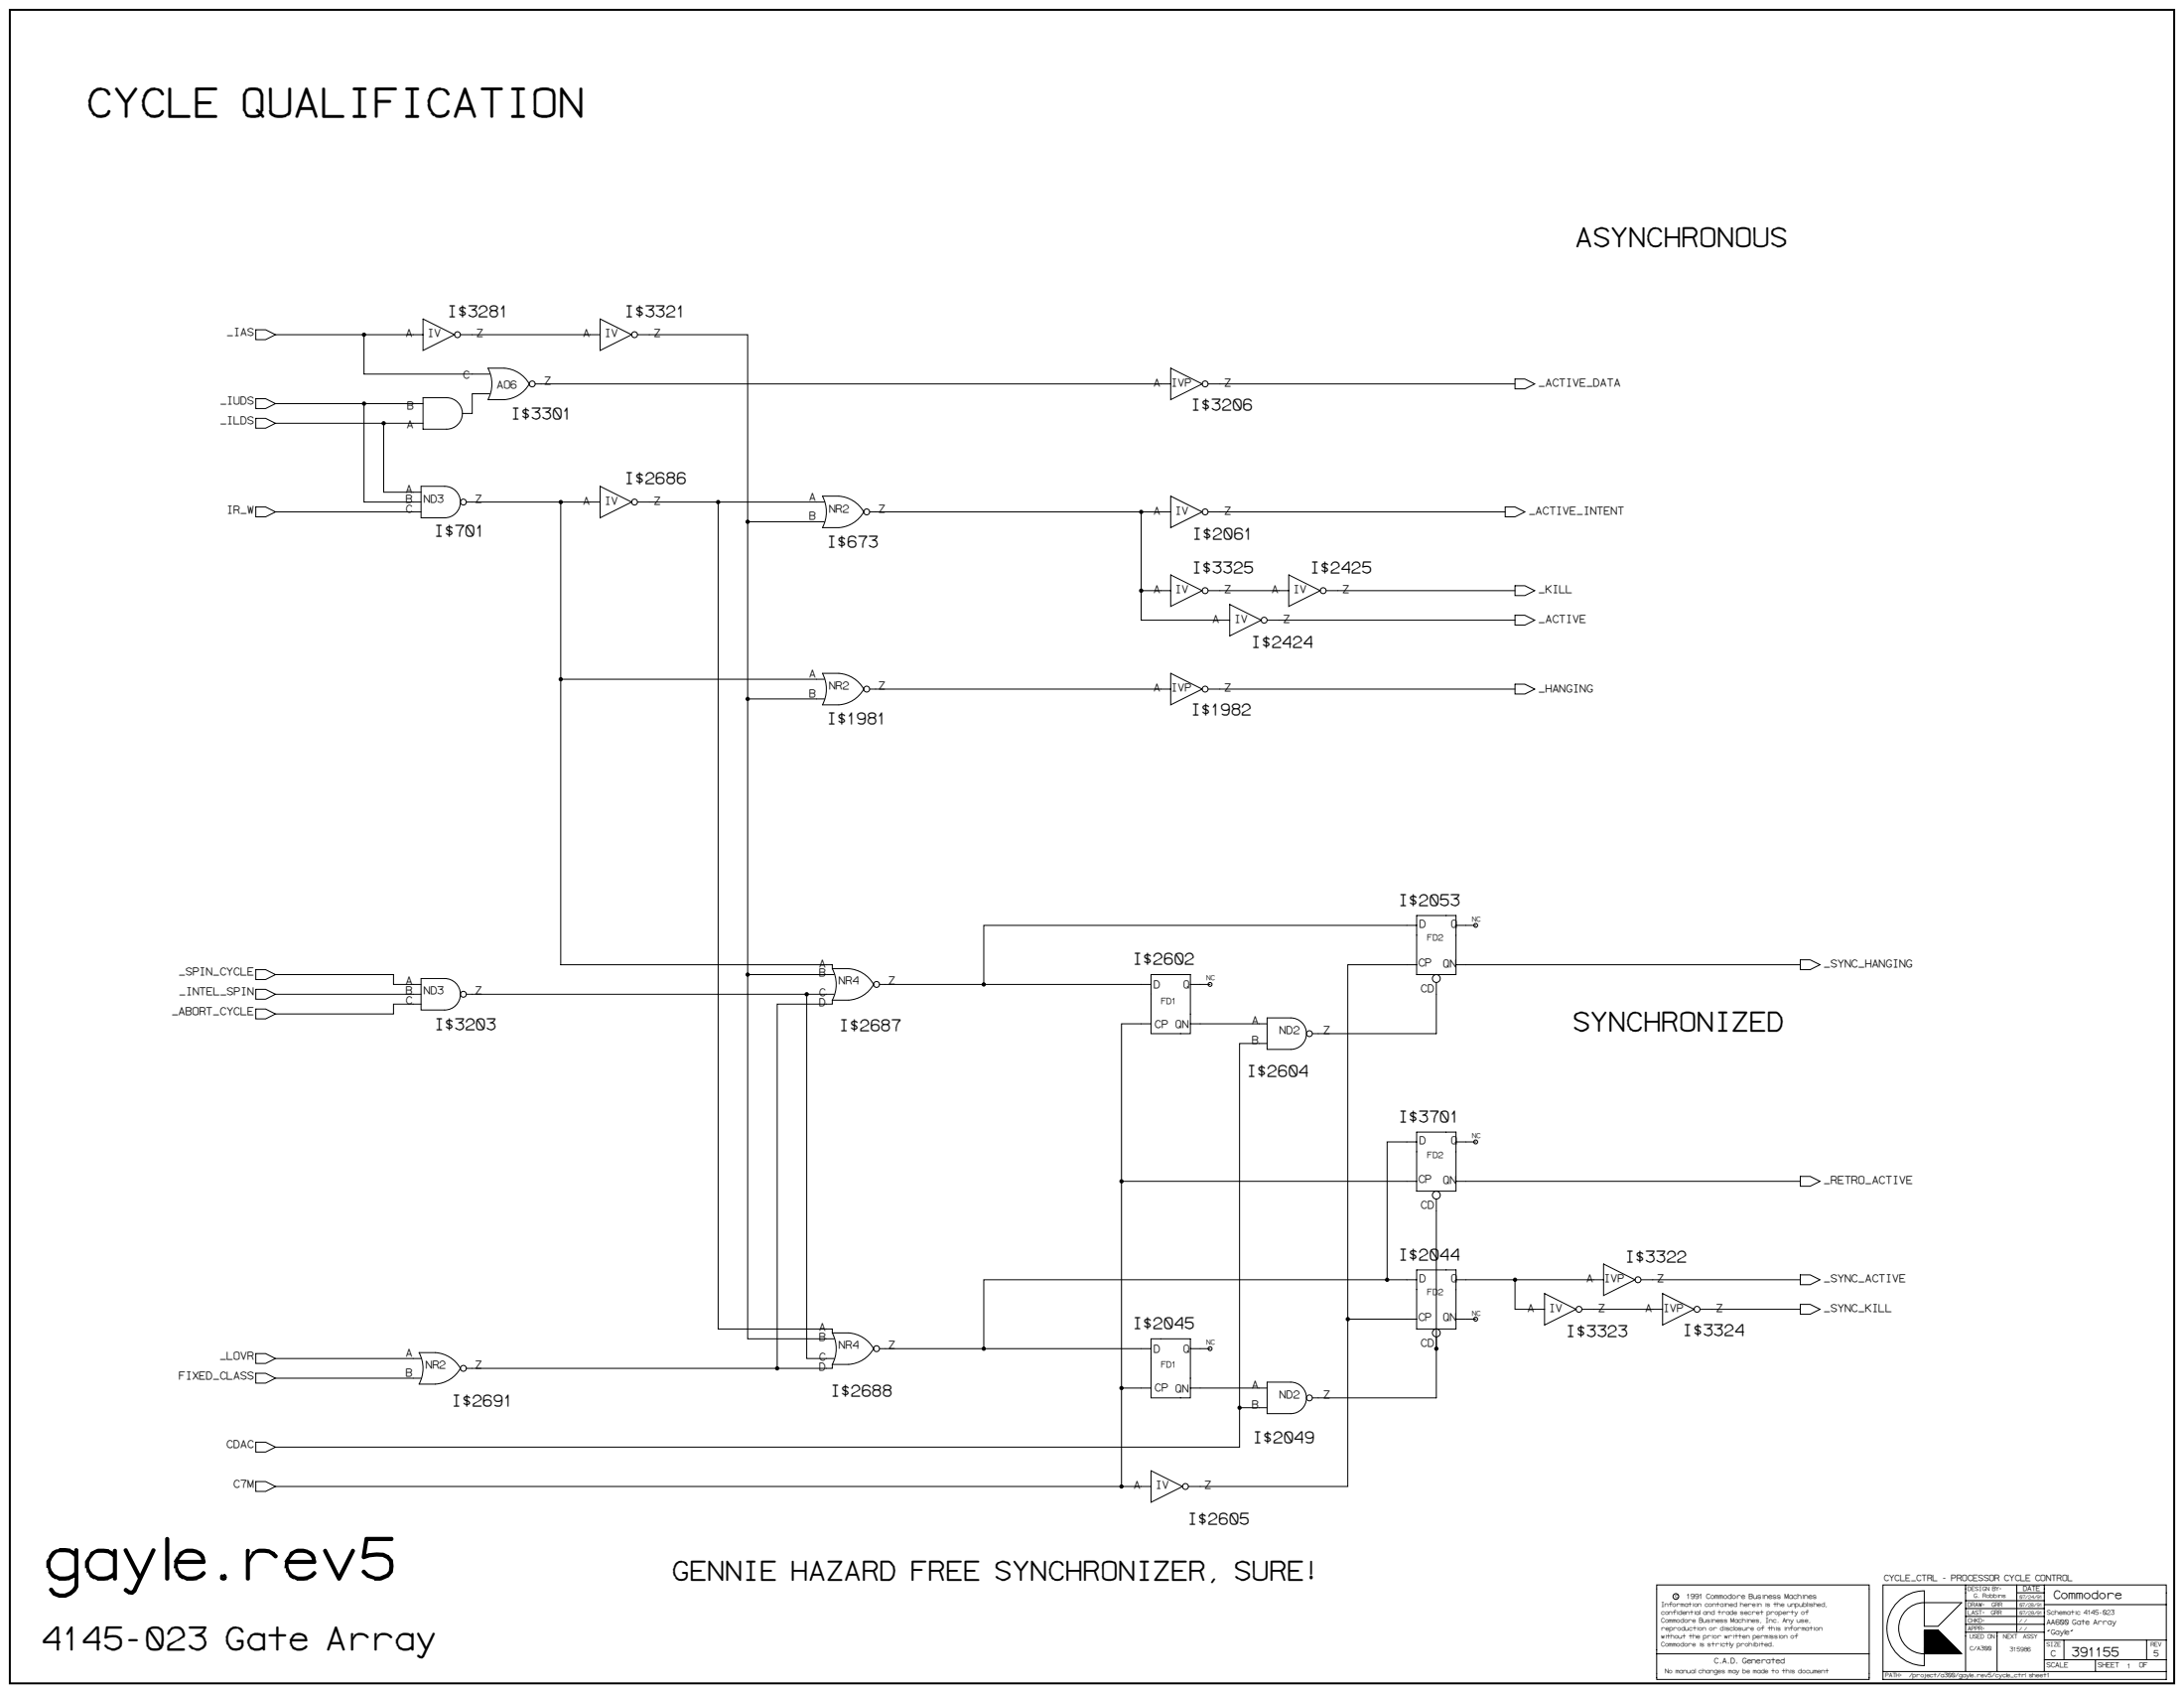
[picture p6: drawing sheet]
<svg xmlns="http://www.w3.org/2000/svg" width="1189mm" height="921mm" viewBox="0 0 1189 921" stroke-linecap="round" stroke-linejoin="round" font-family="sans-serif">
<path d="M5 5h1179v911h-1179z" fill="none" stroke="#fff" stroke-width=".54"/>
<path d="M5 5h1179v911h-1179z" fill="none" stroke="#000" stroke-width="1.1"/>
<g fill="none" stroke="#000" stroke-width=".54">
<path d="M139 179h6l5 3-5 3h-6zM230 174l17 8-17 9zM327 174l17 8-17 9zM150 182h80M198 182v22h69M251 182h76M347 182h60v546h47M139 217h6l5 3-5 2h-6zM150 220h80M198 220v53h31M230 216h13a9 9 0 0 1 9 9 9 9 0 0 1-9 9h-13zM266 200h9a17 17 0 0 1 13 9 17 17 0 0 1-13 8h-9a18 18 0 0 0 0-17z"/>
<path d="M267 214h-10v11h-5M291 209h346M637 200l17 9-17 8zM658 209h167M825 206h5l5 3-5 3h-5zM139 228h6l5 2-5 3h-6zM150 230h80M209 230v38h20M139 276h6l5 3-5 2h-6zM150 279h79M229 265h13a9 9 0 0 1 9 8 9 9 0 0 1-9 9h-13zM254 273h51"/>
<path d="M327 273h-22v252h148v2M327 265l17 8-17 9zM347 273h44M448 270h9a17 17 0 0 1 13 9 17 17 0 0 1-13 8h-9a18 18 0 0 0 0-17zM449 273h-58v450h62v2M473 279h164M621 279v58h48M637 270l17 9-17 8zM658 279h161M819 276h6l5 3-5 2h-6zM407 284h42M637 313l17 8-17 9z"/>
<path d="M702 313l17 8-17 9zM825 319h5l5 2-5 3h-5zM621 321h16M658 321h44M669 329l18 8-18 9zM690 337h135M722 321h103M825 335h5l5 2-5 3h-5zM305 370h144M448 366h9a17 17 0 0 1 13 9 17 17 0 0 1-13 8h-9a18 18 0 0 0 0-17zM473 375h164M637 366l17 9-17 8z"/>
<path d="M658 375h167M825 372h5l5 3-5 3h-5zM407 380h42M771 498h22v32h-22zM771 503h-235v33M793 503h10M139 538h6l5 3-5 3h-6zM139 528h6l5 2-5 3h-6zM150 530h64v6h15M229 532h13a9 9 0 0 1 9 9 9 9 0 0 1-9 9h-13zM407 530h47M453 527a18 18 0 0 1 0 17"/>
<path d="M453 527h9a17 17 0 0 1 14 9 17 17 0 0 1-14 8h-9M479 536h148M627 530h21v32h-21zM648 536h11M771 525h-37v284h-87M782 535v27h-68M793 525h187M980 522h5l6 3-6 3h-5zM139 549h6l5 3-5 2h-6zM150 541h79M229 546h-15v6h-64M254 541h200"/>
<path d="M439 541v198h15M453 544v2h-30v198M627 557h-17v86M648 557h42M690 554h13a9 9 0 0 1 8 8 9 9 0 0 1-8 9h-13zM690 568h-15v219h-525M771 616h22v32h-22zM771 621h-16v75M793 621h10M610 643v166h17M610 643h161M782 652v109h-68"/>
<path d="M793 643h187M980 640h5l6 3-6 2h-5zM755 696h-219v38h-57M755 696h16M771 691h22v32h-22zM793 696h80M825 696v16h16M873 688l17 8-17 9zM893 696h87M980 694h5l6 2-6 3h-5zM734 718h37M793 718h10"/>
<path d="M841 704l17 8-17 9zM861 712h44M905 704l17 8-17 9zM925 712h55M980 710h5l6 2-6 3h-5zM139 736h6l5 3-5 3h-6zM150 739h79M228 736h9a17 17 0 0 1 14 8 17 17 0 0 1-14 9h-9a18 18 0 0 0 0-17zM453 725a18 18 0 0 1 0 17M453 725h9a17 17 0 0 1 14 9 17 17 0 0 1-14 8h-9M536 734h91M627 728h21v33h-21z"/>
<path d="M648 734h11M139 747h6l5 3-5 3h-6zM150 750h79M453 742v2h-199M610 755h17M648 755h42M690 752h13a9 9 0 0 1 8 9 9 9 0 0 1-8 8h-13zM675 766h15M139 785h6l5 2-5 3h-6zM139 806h6l5 3-5 2h-6zM150 809h460M627 800l17 9-17 8z"/>
<path d="M1033 871a20 20 0 0 0-4 23 20 20 0 0 0 18 12v-19h8l13 13h-21a14 14 0 0 1-13-14 14 14 0 0 1 13-14h21l-13 13h-8v-19a20 20 0 0 0-14 5zM1070 862v47M1070 879h43M1070 875h43M1070 871h43M1098 862v26M1098 867h15M1113 862v47M1113 873h66M902 900v14h115v-52h-115v38h115M1047 892h14M1047 888h9"/>
<path d="M1047 889h10M1047 890h11M1047 891h12M1047 893h14M1047 894h15M1047 896h17M1047 897h18M1047 898h19M1047 899h20M1047 887h9M1047 892h13M1047 895h16"/>
<path d="M1047 887h8M1047 897h19M1047 900h21M1070 888h43M1070 884h43M1087 888v21M1113 892h66M1124 892v11M1169 892v11M1025 909v5h154v-52h-154v47h154M1113 903h66M1141 903v6"/>
<circle cx="198" cy="182" r=".9"/>
<circle cx="249" cy="182" r="1.6"/>
<circle cx="345" cy="182" r="1.6"/>
<circle cx="198" cy="220" r=".9"/>
<circle cx="290" cy="209" r="1.6"/>
<circle cx="656" cy="209" r="1.6"/>
<circle cx="209" cy="230" r=".9"/>
<circle cx="252" cy="273" r="1.6"/>
<circle cx="305" cy="273" r=".9"/>
<circle cx="345" cy="273" r="1.6"/>
<circle cx="391" cy="273" r=".9"/>
<circle cx="472" cy="279" r="1.6"/>
<circle cx="621" cy="279" r=".9"/>
<circle cx="656" cy="279" r="1.6"/>
<circle cx="407" cy="284" r=".9"/>
<circle cx="621" cy="321" r=".9"/>
<circle cx="656" cy="321" r="1.6"/>
<circle cx="688" cy="337" r="1.6"/>
<circle cx="720" cy="321" r="1.6"/>
<circle cx="305" cy="370" r=".9"/>
<circle cx="472" cy="375" r="1.6"/>
<circle cx="656" cy="375" r="1.6"/>
<circle cx="407" cy="380" r=".9"/>
<circle cx="803" cy="503" r="1.1"/>
<circle cx="407" cy="530" r=".9"/>
<circle cx="477" cy="536" r="1.6"/>
<circle cx="536" cy="536" r=".9"/>
<circle cx="659" cy="536" r="1.1"/>
<circle cx="782" cy="532" r="2.1"/>
<circle cx="252" cy="541" r="1.6"/>
<circle cx="439" cy="541" r=".9"/>
<circle cx="713" cy="562" r="1.6"/>
<circle cx="803" cy="621" r="1.1"/>
<circle cx="610" cy="643" r=".9"/>
<circle cx="782" cy="650" r="2.1"/>
<circle cx="755" cy="696" r=".9"/>
<circle cx="825" cy="696" r=".9"/>
<circle cx="892" cy="696" r="1.6"/>
<circle cx="734" cy="718" r=".9"/>
<circle cx="803" cy="718" r="1.1"/>
<circle cx="860" cy="712" r="1.6"/>
<circle cx="924" cy="712" r="1.6"/>
<circle cx="477" cy="734" r="1.6"/>
<circle cx="536" cy="734" r=".9"/>
<circle cx="659" cy="734" r="1.1"/>
<circle cx="782" cy="725" r="2.1"/>
<circle cx="782" cy="734" r=".9"/>
<circle cx="252" cy="744" r="1.6"/>
<circle cx="423" cy="744" r=".9"/>
<circle cx="610" cy="755" r=".9"/>
<circle cx="675" cy="766" r=".9"/>
<circle cx="713" cy="761" r="1.6"/>
<circle cx="610" cy="809" r=".9"/>
<circle cx="645" cy="809" r="1.6"/>
<circle cx="912" cy="869" r="1.6"/>
</g>
<g fill="#000">
<circle cx="198" cy="182" r=".9"/>
<circle cx="198" cy="220" r=".9"/>
<circle cx="209" cy="230" r=".9"/>
<circle cx="305" cy="273" r=".9"/>
<circle cx="391" cy="273" r=".9"/>
<circle cx="621" cy="279" r=".9"/>
<circle cx="407" cy="284" r=".9"/>
<circle cx="621" cy="321" r=".9"/>
<circle cx="305" cy="370" r=".9"/>
<circle cx="407" cy="380" r=".9"/>
<circle cx="407" cy="530" r=".9"/>
<circle cx="536" cy="536" r=".9"/>
<circle cx="439" cy="541" r=".9"/>
<circle cx="610" cy="643" r=".9"/>
<circle cx="755" cy="696" r=".9"/>
<circle cx="825" cy="696" r=".9"/>
<circle cx="734" cy="718" r=".9"/>
<circle cx="536" cy="734" r=".9"/>
<circle cx="782" cy="734" r=".9"/>
<circle cx="423" cy="744" r=".9"/>
<circle cx="610" cy="755" r=".9"/>
<circle cx="675" cy="766" r=".9"/>
<circle cx="610" cy="809" r=".9"/>
</g>
<text font-size="32.1" x="22" y="859">gayle.rev5</text>
<text font-size="22.3" x="46" y="63">CYCLE QUALIFICATION</text>
<text font-size="17.9" x="22" y="897">4145-023 Gate Array</text>
<g font-size="14.9">
<text x="857" y="134">ASYNCHRONOUS</text>
<text x="855" y="561">SYNCHRONIZED</text>
<text x="365" y="860">GENNIE HAZARD FREE SYNCHRONIZER, SURE!</text>
</g>
<g font-size="8.9">
<text x="243" y="172">I$3281</text>
<text x="340" y="172">I$3321</text>
<text x="278" y="228">I$3301</text>
<text x="648" y="223">I$3206</text>
<text x="340" y="263">I$2686</text>
<text x="236" y="292">I$701</text>
<text x="649" y="293">I$2061</text>
<text x="450" y="298">I$673</text>
<text x="648" y="312">I$3325</text>
<text x="713" y="312">I$2425</text>
<text x="681" y="352">I$2424</text>
<text x="648" y="389">I$1982</text>
<text x="450" y="394">I$1981</text>
<text x="761" y="493">I$2053</text>
<text x="616" y="525">I$2602</text>
<text x="236" y="560">I$3203</text>
<text x="456" y="561">I$2687</text>
<text x="678" y="586">I$2604</text>
<text x="761" y="610">I$3701</text>
<text x="761" y="685">I$2044</text>
<text x="884" y="687">I$3322</text>
<text x="616" y="723">I$2045</text>
<text x="852" y="727">I$3323</text>
<text x="916" y="727">I$3324</text>
<text x="452" y="760">I$2688</text>
<text x="245" y="765">I$2691</text>
<text x="681" y="785">I$2049</text>
<text x="646" y="829">I$2605</text>
</g>
<text font-size="7.1" x="1127" y="901">391155</text>
<text font-size="6.5" x="1117" y="870">Commodore</text>
<g font-size="6">
<text x="123" y="183">_IAS</text>
<text x="221" y="183">A</text>
<text x="232" y="183">IV</text>
<text x="259" y="183">Z</text>
<text x="317" y="183">A</text>
<text x="329" y="183">IV</text>
<text x="356" y="183">Z</text>
<text x="252" y="206">C</text>
<text x="296" y="209">Z</text>
<text x="628" y="210">A</text>
<text x="637" y="210">IVP</text>
<text x="666" y="210">Z</text>
<text x="270" y="211">AO6</text>
<text x="837" y="210">_ACTIVE_DATA</text>
<text x="119" y="220">_IUDS</text>
<text x="221" y="223">B</text>
<text x="119" y="231">_ILDS</text>
<text x="221" y="233">A</text>
<text x="221" y="268">A</text>
<text x="221" y="273">B</text>
<text x="230" y="273">ND3</text>
<text x="258" y="273">Z</text>
<text x="317" y="274">A</text>
<text x="329" y="274">IV</text>
<text x="356" y="274">Z</text>
<text x="440" y="272">A</text>
<text x="123" y="279">IR_W</text>
<text x="221" y="279">C</text>
<text x="451" y="279">NR2</text>
<text x="478" y="279">Z</text>
<text x="628" y="280">A</text>
<text x="639" y="280">IV</text>
<text x="666" y="280">Z</text>
<text x="832" y="280">_ACTIVE_INTENT</text>
<text x="440" y="283">B</text>
<text x="628" y="322">A</text>
<text x="639" y="322">IV</text>
<text x="666" y="322">Z</text>
<text x="692" y="322">A</text>
<text x="704" y="322">IV</text>
<text x="730" y="322">Z</text>
<text x="837" y="323">_KILL</text>
<text x="660" y="338">A</text>
<text x="672" y="338">IV</text>
<text x="698" y="338">Z</text>
<text x="837" y="339">_ACTIVE</text>
<text x="440" y="368">A</text>
<text x="451" y="375">NR2</text>
<text x="478" y="375">Z</text>
<text x="628" y="376">A</text>
<text x="637" y="376">IVP</text>
<text x="666" y="376">Z</text>
<text x="837" y="376">_HANGING</text>
<text x="440" y="379">B</text>
<text x="772" y="505">D</text>
<text x="789" y="505">Q</text>
<text x="446" y="526">A</text>
<text x="772" y="526">CP</text>
<text x="785" y="526">QN</text>
<text x="992" y="526">_SYNC_HANGING</text>
<text x="97" y="531">_SPIN_CYCLE</text>
<text x="446" y="531">B</text>
<text x="221" y="536">A</text>
<text x="456" y="536">NR4</text>
<text x="483" y="536">Z</text>
<text x="628" y="538">D</text>
<text x="644" y="538">Q</text>
<text x="773" y="540">CD</text>
<text x="97" y="541">_INTEL_SPIN</text>
<text x="221" y="541">B</text>
<text x="230" y="541">ND3</text>
<text x="258" y="541">Z</text>
<text x="446" y="542">C</text>
<text x="221" y="546">C</text>
<text x="446" y="547">D</text>
<text x="93" y="552">_ABORT_CYCLE</text>
<text x="681" y="557">A</text>
<text x="628" y="559">CP QN</text>
<text x="696" y="562">ND2</text>
<text x="720" y="562">Z</text>
<text x="681" y="568">B</text>
<text x="772" y="622">D</text>
<text x="789" y="622">Q</text>
<text x="772" y="644">CP</text>
<text x="785" y="644">QN</text>
<text x="993" y="644">_RETRO_ACTIVE</text>
<text x="773" y="658">CD</text>
<text x="772" y="697">D</text>
<text x="789" y="697">Q</text>
<text x="863" y="697">A</text>
<text x="873" y="697">IVP</text>
<text x="902" y="697">Z</text>
<text x="992" y="698">_SYNC_ACTIVE</text>
<text x="831" y="713">A</text>
<text x="843" y="713">IV</text>
<text x="870" y="713">Z</text>
<text x="895" y="713">A</text>
<text x="905" y="713">IVP</text>
<text x="934" y="713">Z</text>
<text x="992" y="714">_SYNC_KILL</text>
<text x="772" y="719">CP</text>
<text x="785" y="719">QN</text>
<text x="446" y="724">A</text>
<text x="446" y="729">B</text>
<text x="456" y="734">NR4</text>
<text x="483" y="734">Z</text>
<text x="628" y="736">D</text>
<text x="644" y="736">Q</text>
<text x="773" y="733">CD</text>
<text x="119" y="740">_LOVR</text>
<text x="221" y="738">A</text>
<text x="446" y="740">C</text>
<text x="221" y="749">B</text>
<text x="231" y="744">NR2</text>
<text x="258" y="744">Z</text>
<text x="446" y="746">D</text>
<text x="97" y="750">FIXED_CLASS</text>
<text x="681" y="755">A</text>
<text x="628" y="757">CP QN</text>
<text x="696" y="761">ND2</text>
<text x="720" y="761">Z</text>
<text x="681" y="766">B</text>
<text x="123" y="788">CDAC</text>
<text x="127" y="809">C7M</text>
<text x="617" y="810">A</text>
<text x="629" y="810">IV</text>
<text x="655" y="810">Z</text>
</g>
<g font-size="4.8">
<text x="777" y="512">FD2</text>
<text x="632" y="546">FD1</text>
<text x="777" y="630">FD2</text>
<text x="777" y="705">FD2</text>
<text x="632" y="744">FD1</text>
<text x="1025" y="860">CYCLE_CTRL - PROCESSOR CYCLE CONTROL</text>
<text x="1116" y="901">C</text>
<text x="1172" y="901">5</text>
</g>
<text font-size="4.2" x="933" y="905">C.A.D. Generated</text>
<g font-size="4">
<text x="1114" y="884">AA600 Gate Array</text>
<text x="1114" y="889">&quot;Gayle&quot;</text>
</g>
<g font-size="3.9">
<text x="801" y="501">NC</text>
<text x="657" y="533">NC</text>
<text x="801" y="619">NC</text>
<text x="801" y="716">NC</text>
<text x="657" y="732">NC</text>
<text x="918" y="870">1991 Commodore Business Machines</text>
<text x="1101" y="866">DATE</text>
<text x="1114" y="907">SCALE</text>
<text x="1142" y="907">SHEET</text>
<text x="1164" y="907">OF</text>
</g>
<g font-size="3.6">
<text x="1114" y="878">Schematic 4145-023</text>
<text x="1158" y="908">1</text>
</g>
<g font-size="3.5">
<text x="912" y="869">c</text>
<text x="904" y="874">Information contained herein is the unpublished,</text>
<text x="904" y="878">confidential and trade secret property of</text>
<text x="904" y="883">Commodore Business Machines, Inc. Any use,</text>
<text x="904" y="887">reproduction or disclosure of this information</text>
<text x="904" y="891">without the prior written permission of</text>
<text x="904" y="896">Commodore is strictly prohibited.</text>
<text x="906" y="911">No manual changes may be made to this document</text>
</g>
<g font-size="3.3">
<text x="1071" y="866">DESIGN BY:</text>
<text x="1074" y="869">G. Robbins</text>
<text x="1071" y="874">DRAW:</text>
<text x="1084" y="874">GRR</text>
<text x="1071" y="878">LAST:</text>
<text x="1084" y="878">GRR</text>
<text x="1071" y="883">CHKD:</text>
<text x="1071" y="887">APPR:</text>
<text x="1072" y="891">USED ON</text>
<text x="1090" y="891">NEXT</text>
<text x="1101" y="891">ASSY</text>
<text x="1072" y="898">C/A300</text>
<text x="1094" y="899">315986</text>
<text x="1114" y="896">SIZE</text>
<text x="1171" y="896">REV</text>
<text x="1026" y="913">PATH:</text>
<text x="1039" y="913">/project/a300/gayle.rev5/cycle_ctrl sheet1</text>
</g>
<g font-size="2.7">
<text x="1099" y="870">07/24/91</text>
<text x="1099" y="874">07/28/91</text>
<text x="1099" y="878">07/28/91</text>
<text x="1099" y="887">/ /</text>
<text x="1099" y="883">/ /</text>
</g>
</svg>
